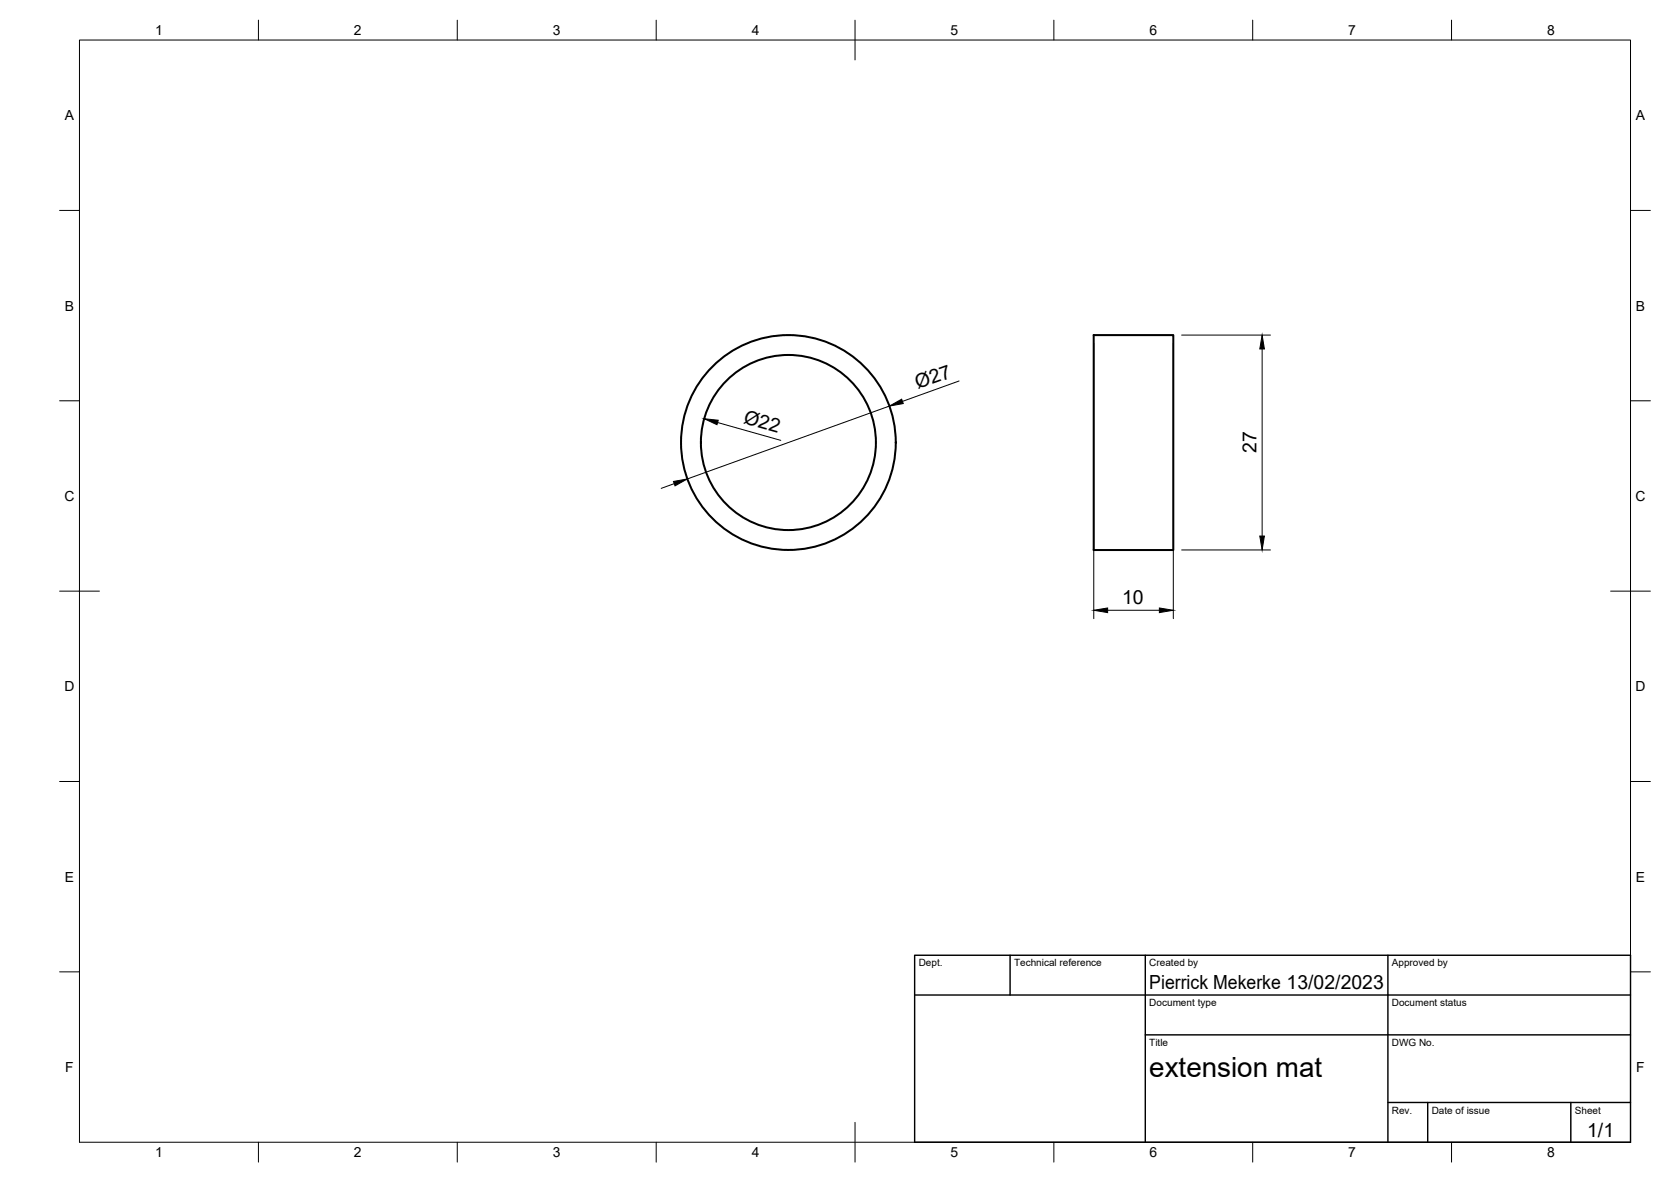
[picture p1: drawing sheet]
<svg xmlns="http://www.w3.org/2000/svg" width="420mm" height="297mm" viewBox="0 0 420 297" stroke-linecap="round" stroke-linejoin="round" font-family="sans-serif">
<!-- layer: Visible -->
<g fill="none" stroke="#000" stroke-width=".51">
<path d="M275 84.2h20v54h-20z"/>
<circle cx="198.2" cy="111.2" r="27"/>
<circle cx="198.2" cy="111.2" r="22"/>
</g>
<!-- layer: BORDER -->
<g fill="none" stroke="#000" stroke-width=".25">
<path d="M20 10.1h390v276.9h-390zM65 5.1v5M115 5.1v5M165 5.1v5M215 5.1v10M265 5.1v5M315 5.1v5M365 5.1v5M15 52.9h5M410 52.9h5M15 100.7h5M410 100.7h5"/>
<path d="M15 148.6h10M405 148.6h10M15 196.4h5M410 196.4h5M15 244.2h5M410 244.2h5M65 287v5M115 287v5M165 287v5M215 282.1v9.9M265 287v5M315 287v5"/>
<path d="M365 287v5"/>
</g>
<!-- layer: TITLEBLOCK -->
<path d="M230 240.1h180v46.9h-180zM230 250h180M254 240.1v9.9M288 240.1v46.9M349 240.1v46.9M288 260.1h122M349 277.1h61M359 277.1v9.9M395 277.1v9.9" fill="none" stroke="#000" stroke-width=".36"/>
<!-- layer: FD_Dimensions -->
<path d="M241.2 95.7l-14.3 5.2M275 86.3v69.2M295 86.3v69.2M297.1 84.2h22.3M317.4 87.7v47M180.4 106.2l15.9 4.5M223.6 102.1l-50.8 18.3M169.5 121.5l-3.3 1.2M297.1 138.2h22.3M278.5 153.4h13" fill="none" stroke="#000" stroke-width=".25"/>
<path d="M317.4 84.2l.5 3.5h-1.1zM177.1 105.2l3.5 .4-.3 1.1zM223.6 102.1l3.1-1.8 .4 1.1zM169.3 121l3.5-.6-3.1 1.7zM316.8 134.7h1.1l-.5 3.5zM275 153.4l3.5-.6v1.2zM291.5 152.8l3.5 .6-3.5 .6z" fill="#000" stroke="#000" stroke-width=".25"/>
<text font-size="7" x="289" y="270.6">extension mat</text>
<g font-size="4.9">
<text x="230.8" y="97.8" transform="rotate(-20 230.8 97.8)">Ø27</text>
<text x="186.8" y="106.4" transform="rotate(16 186.8 106.4)">Ø22</text>
<text x="316" y="113.9" transform="rotate(-90 316 113.9)">27</text>
<text x="282.2" y="151.9">10</text>
<text x="289" y="248.5">Pierrick Mekerke 13/02/2023</text>
<text x="399.1" y="285.7">1/1</text>
</g>
<g font-size="3.5">
<text x="39" y="8.8">1</text>
<text x="89" y="8.8">2</text>
<text x="139" y="8.8">3</text>
<text x="189" y="8.8">4</text>
<text x="239" y="8.8">5</text>
<text x="289" y="8.8">6</text>
<text x="339" y="8.8">7</text>
<text x="389" y="8.8">8</text>
<text x="16.3" y="30.2">A</text>
<text x="411.3" y="30.2">A</text>
<text x="16.3" y="78">B</text>
<text x="411.3" y="78">B</text>
<text x="16.2" y="125.9">C</text>
<text x="411.2" y="125.9">C</text>
<text x="16.2" y="173.7">D</text>
<text x="411.2" y="173.7">D</text>
<text x="16.3" y="221.6">E</text>
<text x="411.3" y="221.6">E</text>
<text x="16.4" y="269.4">F</text>
<text x="411.4" y="269.4">F</text>
<text x="39" y="290.8">1</text>
<text x="89" y="290.8">2</text>
<text x="139" y="290.8">3</text>
<text x="189" y="290.8">4</text>
<text x="239" y="290.8">5</text>
<text x="289" y="290.8">6</text>
<text x="339" y="290.8">7</text>
<text x="389" y="290.8">8</text>
</g>
<g font-size="2.5">
<text x="231" y="242.9">Dept.</text>
<text x="255" y="242.9">Technical reference</text>
<text x="289" y="242.9">Created by</text>
<text x="350" y="242.9">Approved by</text>
<text x="289" y="252.8">Document type</text>
<text x="350" y="252.8">Document status</text>
<text x="289" y="262.9">Title</text>
<text x="350" y="262.9">DWG No.</text>
<text x="350" y="279.9">Rev.</text>
<text x="360" y="279.9">Date of issue</text>
<text x="396" y="279.9">Sheet</text>
</g>
</svg>
